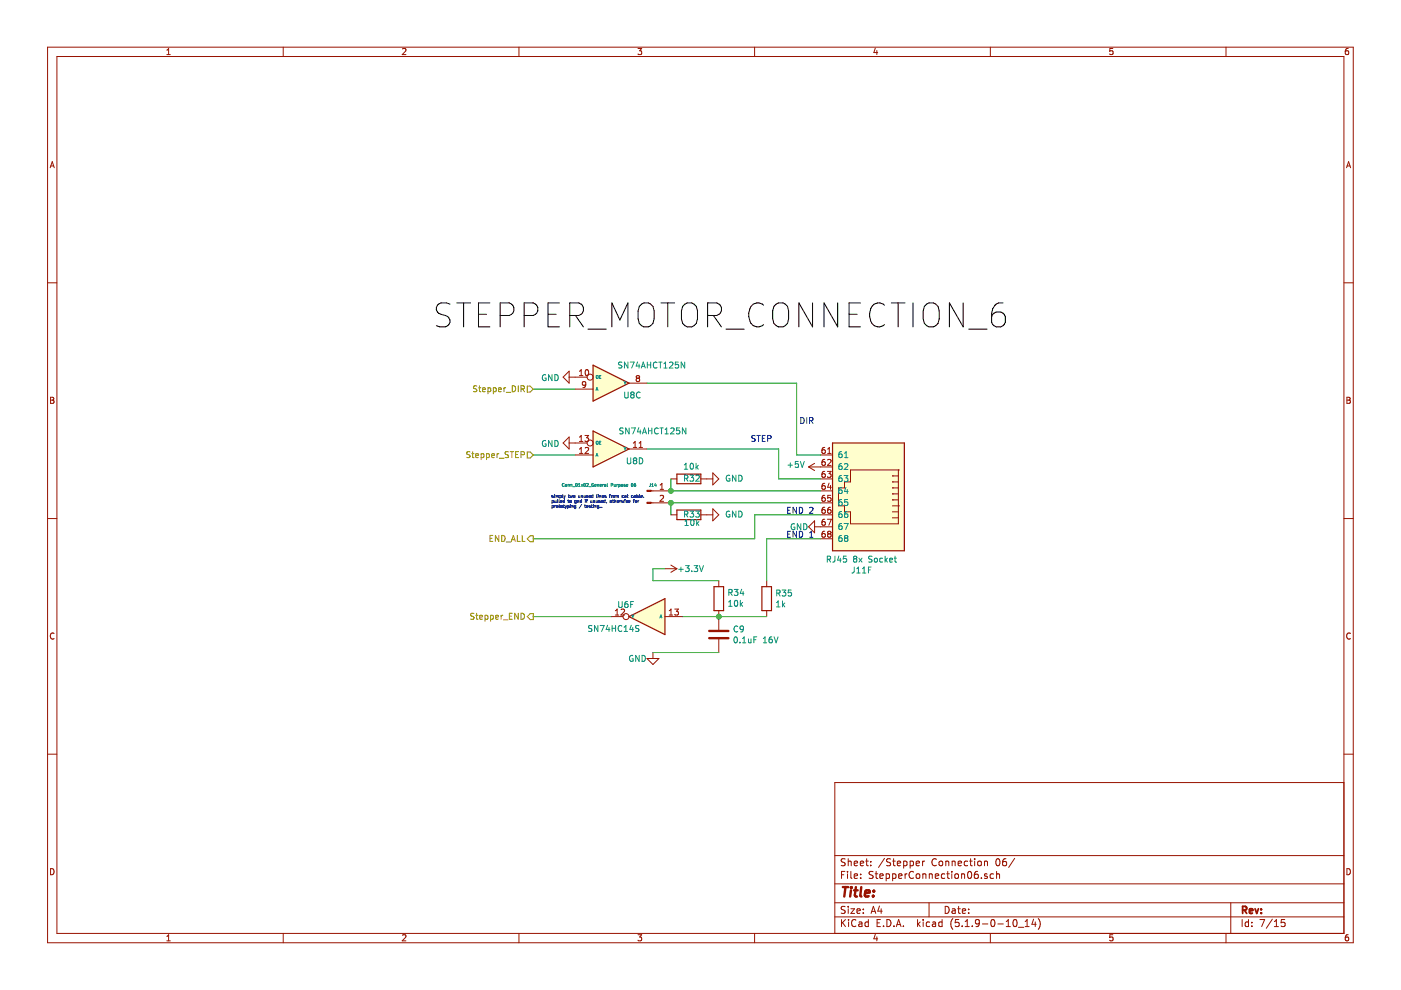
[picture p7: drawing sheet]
EESchema Schematic File Version 4
EELAYER 30 0
EELAYER END
$Descr A4 11693 8268
encoding utf-8
Sheet 7 15
Title ""
Date ""
Rev ""
Comp ""
Comment1 ""
Comment2 ""
Comment3 ""
Comment4 ""
$EndDescr
$Comp
L MechanicalTheatre-rescue:RJ45x8-Clockdiv-KiCad-library J?
U 6 1
P 7250 4100
AR Path="/6111FD42/60D79AB9" Ref="J?"  Part="1" 
AR Path="/60D6D345/60D79AB9" Ref="J11"  Part="6" 
AR Path="/60D79AB9" Ref="J11"  Part="6" 
F 0 "J11" H 7307 4767 50  0000 C CNN
F 1 "RJ45 8x Socket" H 7307 4676 50  0000 C CNN
F 2 "Clockdiv-KiCad:RJ45_Conrad_8x" V 7250 4125 50  0001 C CNN
F 3 "~" V 7250 4125 50  0001 C CNN
	6    7250 4100
	-1   0    0    1   
$EndComp
$Comp
L power:GND #PWR?
U 1 1
P 6850 4400
AR Path="/6111FD42/60D79ABF" Ref="#PWR?"  Part="1" 
AR Path="/60D6D345/60D79ABF" Ref="#PWR0103"  Part="1" 
F 0 "#PWR0103" H 6850 4150 50  0001 C CNN
F 1 "GND" V 6850 4300 50  0000 R CNN
F 2 "" H 6850 4400 50  0001 C CNN
F 3 "" H 6850 4400 50  0001 C CNN
	1    6850 4400
	0    1    1    0   
$EndComp
$Comp
L power:+5V #PWR?
U 1 1
P 6850 3900
AR Path="/6111FD42/60D79AC5" Ref="#PWR?"  Part="1" 
AR Path="/60D6D345/60D79AC5" Ref="#PWR0102"  Part="1" 
F 0 "#PWR0102" H 6850 3750 50  0001 C CNN
F 1 "+5V" V 6865 4028 50  0000 L CNN
F 2 "" H 6850 3900 50  0001 C CNN
F 3 "" H 6850 3900 50  0001 C CNN
	1    6850 3900
	0    -1   -1   0   
$EndComp
$Comp
L Clockdiv-KiCad-library:SN74AHCT125N U?
U 4 1
P 5100 3750
AR Path="/6111FD42/60D79ACB" Ref="U?"  Part="2" 
AR Path="/60D6D345/60D79ACB" Ref="U8"  Part="4" 
F 0 "U8" H 5300 3650 50  0000 C CNN
F 1 "SN74AHCT125N" H 5450 3900 50  0000 C CNN
F 2 "Package_SO:SO-14_5.3x10.2mm_P1.27mm" H 5100 3750 50  0001 C CNN
F 3 "https://www.ti.com/general/docs/suppproductinfo.tsp?distId=10&gotoUrl=https%3A%2F%2Fwww.ti.com%2Flit%2Fgpn%2Fsn74ahct125" H 5100 3750 50  0001 C CNN
	4    5100 3750
	1    0    0    -1  
$EndComp
$Comp
L power:GND #PWR?
U 1 1
P 4800 3700
AR Path="/6111FD42/60D79AD1" Ref="#PWR?"  Part="1" 
AR Path="/60D6D345/60D79AD1" Ref="#PWR097"  Part="1" 
F 0 "#PWR097" H 4800 3450 50  0001 C CNN
F 1 "GND" V 4805 3572 50  0000 R CNN
F 2 "" H 4800 3700 50  0001 C CNN
F 3 "" H 4800 3700 50  0001 C CNN
	1    4800 3700
	0    1    1    0   
$EndComp
Wire Wire Line
	4800 3800 4450 3800
$Comp
L Clockdiv-KiCad-library:SN74HC14S U?
U 6 1
P 5400 5150
AR Path="/6111FD42/60D79AD8" Ref="U?"  Part="1" 
AR Path="/60D6D345/60D79AD8" Ref="U6"  Part="6" 
F 0 "U6" H 5650 5250 50  0000 R CNN
F 1 "SN74HC14S" H 5900 5050 50  0000 R CNN
F 2 "Package_SO:SO-14_5.3x10.2mm_P1.27mm" H 5400 5150 50  0001 C CNN
F 3 "https://www.ti.com/lit/gpn/sn74hc14" H 5400 5150 50  0001 C CNN
	6    5400 5150
	-1   0    0    -1  
$EndComp
Wire Wire Line
	5100 5150 4450 5150
$Comp
L power:GND #PWR?
U 1 1
P 5450 5450
AR Path="/6111FD42/60D79ADF" Ref="#PWR?"  Part="1" 
AR Path="/60D6D345/60D79ADF" Ref="#PWR098"  Part="1" 
F 0 "#PWR098" H 5450 5200 50  0001 C CNN
F 1 "GND" H 5400 5400 50  0000 R CNN
F 2 "" H 5450 5450 50  0001 C CNN
F 3 "" H 5450 5450 50  0001 C CNN
	1    5450 5450
	1    0    0    -1  
$EndComp
$Comp
L power:+3.3V #PWR?
U 1 1
P 5550 4750
AR Path="/6111FD42/60D79AE5" Ref="#PWR?"  Part="1" 
AR Path="/60D6D345/60D79AE5" Ref="#PWR099"  Part="1" 
F 0 "#PWR099" H 5550 4600 50  0001 C CNN
F 1 "+3.3V" V 5550 4850 50  0000 L CNN
F 2 "" H 5550 4750 50  0001 C CNN
F 3 "" H 5550 4750 50  0001 C CNN
	1    5550 4750
	0    1    1    0   
$EndComp
$Comp
L Device:R R?
U 1 1
P 6400 5000
AR Path="/6111FD42/60D79AEB" Ref="R?"  Part="1" 
AR Path="/60D6D345/60D79AEB" Ref="R35"  Part="1" 
F 0 "R35" H 6470 5046 50  0000 L CNN
F 1 "1k" H 6470 4955 50  0000 L CNN
F 2 "Resistor_SMD:R_0603_1608Metric_Pad0.98x0.95mm_HandSolder" V 6330 5000 50  0001 C CNN
F 3 "~" H 6400 5000 50  0001 C CNN
	1    6400 5000
	1    0    0    -1  
$EndComp
$Comp
L Device:R R?
U 1 1
P 6000 5000
AR Path="/6111FD42/60D79AF1" Ref="R?"  Part="1" 
AR Path="/60D6D345/60D79AF1" Ref="R34"  Part="1" 
F 0 "R34" H 5930 4954 50  0000 R CNN
F 1 "10k" H 5930 5045 50  0000 R CNN
F 2 "Resistor_SMD:R_0603_1608Metric_Pad0.98x0.95mm_HandSolder" V 5930 5000 50  0001 C CNN
F 3 "~" H 6000 5000 50  0001 C CNN
	1    6000 5000
	-1   0    0    1   
$EndComp
Wire Wire Line
	5700 5150 6000 5150
Connection ~ 6000 5150
$Comp
L Device:C C?
U 1 1
P 6000 5300
AR Path="/6111FD42/60D79AFA" Ref="C?"  Part="1" 
AR Path="/60D6D345/60D79AFA" Ref="C9"  Part="1" 
F 0 "C9" H 6115 5346 50  0000 L CNN
F 1 "0.1uF 16V" H 6115 5255 50  0000 L CNN
F 2 "Capacitor_SMD:C_0603_1608Metric_Pad1.08x0.95mm_HandSolder" H 6038 5150 50  0001 C CNN
F 3 "~" H 6000 5300 50  0001 C CNN
	1    6000 5300
	1    0    0    -1  
$EndComp
Wire Wire Line
	5450 5450 6000 5450
Wire Wire Line
	6000 4850 5450 4850
Wire Wire Line
	6000 5150 6400 5150
Wire Wire Line
	5450 4850 5450 4750
Wire Wire Line
	5450 4750 5550 4750
$Comp
L Clockdiv-KiCad-library:SN74AHCT125N U?
U 3 1
P 5100 3200
AR Path="/6111FD42/60D79B17" Ref="U?"  Part="1" 
AR Path="/60D6D345/60D79B17" Ref="U8"  Part="3" 
F 0 "U8" H 5200 3100 50  0000 L CNN
F 1 "SN74AHCT125N" H 5150 3350 50  0000 L CNN
F 2 "Package_SO:SO-14_5.3x10.2mm_P1.27mm" H 5100 3200 50  0001 C CNN
F 3 "https://www.ti.com/general/docs/suppproductinfo.tsp?distId=10&gotoUrl=https%3A%2F%2Fwww.ti.com%2Flit%2Fgpn%2Fsn74ahct125" H 5100 3200 50  0001 C CNN
	3    5100 3200
	1    0    0    -1  
$EndComp
$Comp
L power:GND #PWR?
U 1 1
P 4800 3150
AR Path="/6111FD42/60D79B23" Ref="#PWR?"  Part="1" 
AR Path="/60D6D345/60D79B23" Ref="#PWR096"  Part="1" 
F 0 "#PWR096" H 4800 2900 50  0001 C CNN
F 1 "GND" V 4805 3022 50  0000 R CNN
F 2 "" H 4800 3150 50  0001 C CNN
F 3 "" H 4800 3150 50  0001 C CNN
	1    4800 3150
	0    1    1    0   
$EndComp
Text Label 3600 2750 0    200  ~ 0
STEPPER_MOTOR_CONNECTION_6
Text Notes 6800 3550 2    50   ~ 0
DIR
Text Notes 6450 3700 2    50   ~ 0
STEP
Text Notes 6800 4300 2    50   ~ 0
END 2
Text Notes 6800 4500 2    50   ~ 0
END 1
Wire Wire Line
	6650 3200 6650 3800
Wire Wire Line
	6650 3800 6850 3800
Wire Wire Line
	6400 4500 6850 4500
$Comp
L Connector:Conn_01x02_Male J?
U 1 1
P 5400 4100
AR Path="/6111FD42/60D79B37" Ref="J?"  Part="1" 
AR Path="/60D6D345/60D79B37" Ref="J14"  Part="1" 
F 0 "J14" H 5450 4150 25  0000 C CNN
F 1 "Conn_01x02_General Purpose 06" H 5000 4150 25  0000 C CNN
F 2 "Connector_PinHeader_2.54mm:PinHeader_1x02_P2.54mm_Vertical" H 5400 4100 50  0001 C CNN
F 3 "~" H 5400 4100 50  0001 C CNN
	1    5400 4100
	1    0    0    -1  
$EndComp
Wire Wire Line
	5400 3200 6650 3200
Wire Wire Line
	5400 3750 6500 3750
Wire Wire Line
	6500 3750 6500 4000
Wire Wire Line
	6500 4000 6850 4000
Wire Wire Line
	6400 4500 6400 4850
$Comp
L power:GND #PWR?
U 1 1
P 5900 4000
AR Path="/6111FD42/60D79B42" Ref="#PWR?"  Part="1" 
AR Path="/60D6D345/60D79B42" Ref="#PWR0100"  Part="1" 
F 0 "#PWR0100" H 5900 3750 50  0001 C CNN
F 1 "GND" V 5900 3850 50  0000 R CNN
F 2 "" H 5900 4000 50  0001 C CNN
F 3 "" H 5900 4000 50  0001 C CNN
	1    5900 4000
	0    -1   -1   0   
$EndComp
$Comp
L Device:R R?
U 1 1
P 5750 4300
AR Path="/6111FD42/60D79B48" Ref="R?"  Part="1" 
AR Path="/60D6D345/60D79B48" Ref="R33"  Part="1" 
F 0 "R33" V 5750 4350 50  0000 R CNN
F 1 "10k" V 5680 4345 50  0000 R CNN
F 2 "Resistor_SMD:R_0603_1608Metric_Pad0.98x0.95mm_HandSolder" V 5680 4300 50  0001 C CNN
F 3 "~" H 5750 4300 50  0001 C CNN
	1    5750 4300
	0    -1   -1   0   
$EndComp
$Comp
L Device:R R?
U 1 1
P 5750 4000
AR Path="/6111FD42/60D79B4E" Ref="R?"  Part="1" 
AR Path="/60D6D345/60D79B4E" Ref="R32"  Part="1" 
F 0 "R32" V 5750 4050 50  0000 R CNN
F 1 "10k" V 5850 4050 50  0000 R CNN
F 2 "Resistor_SMD:R_0603_1608Metric_Pad0.98x0.95mm_HandSolder" V 5680 4000 50  0001 C CNN
F 3 "~" H 5750 4000 50  0001 C CNN
	1    5750 4000
	0    -1   -1   0   
$EndComp
$Comp
L power:GND #PWR?
U 1 1
P 5900 4300
AR Path="/6111FD42/60D79B54" Ref="#PWR?"  Part="1" 
AR Path="/60D6D345/60D79B54" Ref="#PWR0101"  Part="1" 
F 0 "#PWR0101" H 5900 4050 50  0001 C CNN
F 1 "GND" V 5900 4150 50  0000 R CNN
F 2 "" H 5900 4300 50  0001 C CNN
F 3 "" H 5900 4300 50  0001 C CNN
	1    5900 4300
	0    -1   -1   0   
$EndComp
Wire Wire Line
	5600 4000 5600 4100
Wire Wire Line
	5600 4200 5600 4300
Wire Wire Line
	5600 4100 6850 4100
Connection ~ 5600 4100
Wire Wire Line
	5600 4200 6850 4200
Connection ~ 5600 4200
Wire Wire Line
	6850 4300 6300 4300
Wire Wire Line
	6300 4300 6300 4500
Text Notes 4600 4250 0    25   ~ 0
simply two unused lines from cat cable. \npulled to gnd if unused, otherwise for\nprototyping / testing..
Text HLabel 4450 3250 0    50   Input ~ 0
Stepper_DIR
Wire Wire Line
	4450 3250 4800 3250
Text HLabel 4450 3800 0    50   Input ~ 0
Stepper_STEP
Text HLabel 4450 5150 0    50   Output ~ 0
Stepper_END
Text HLabel 4450 4500 0    50   Output ~ 0
END_ALL
Wire Wire Line
	4450 4500 6300 4500
$EndSCHEMATC
